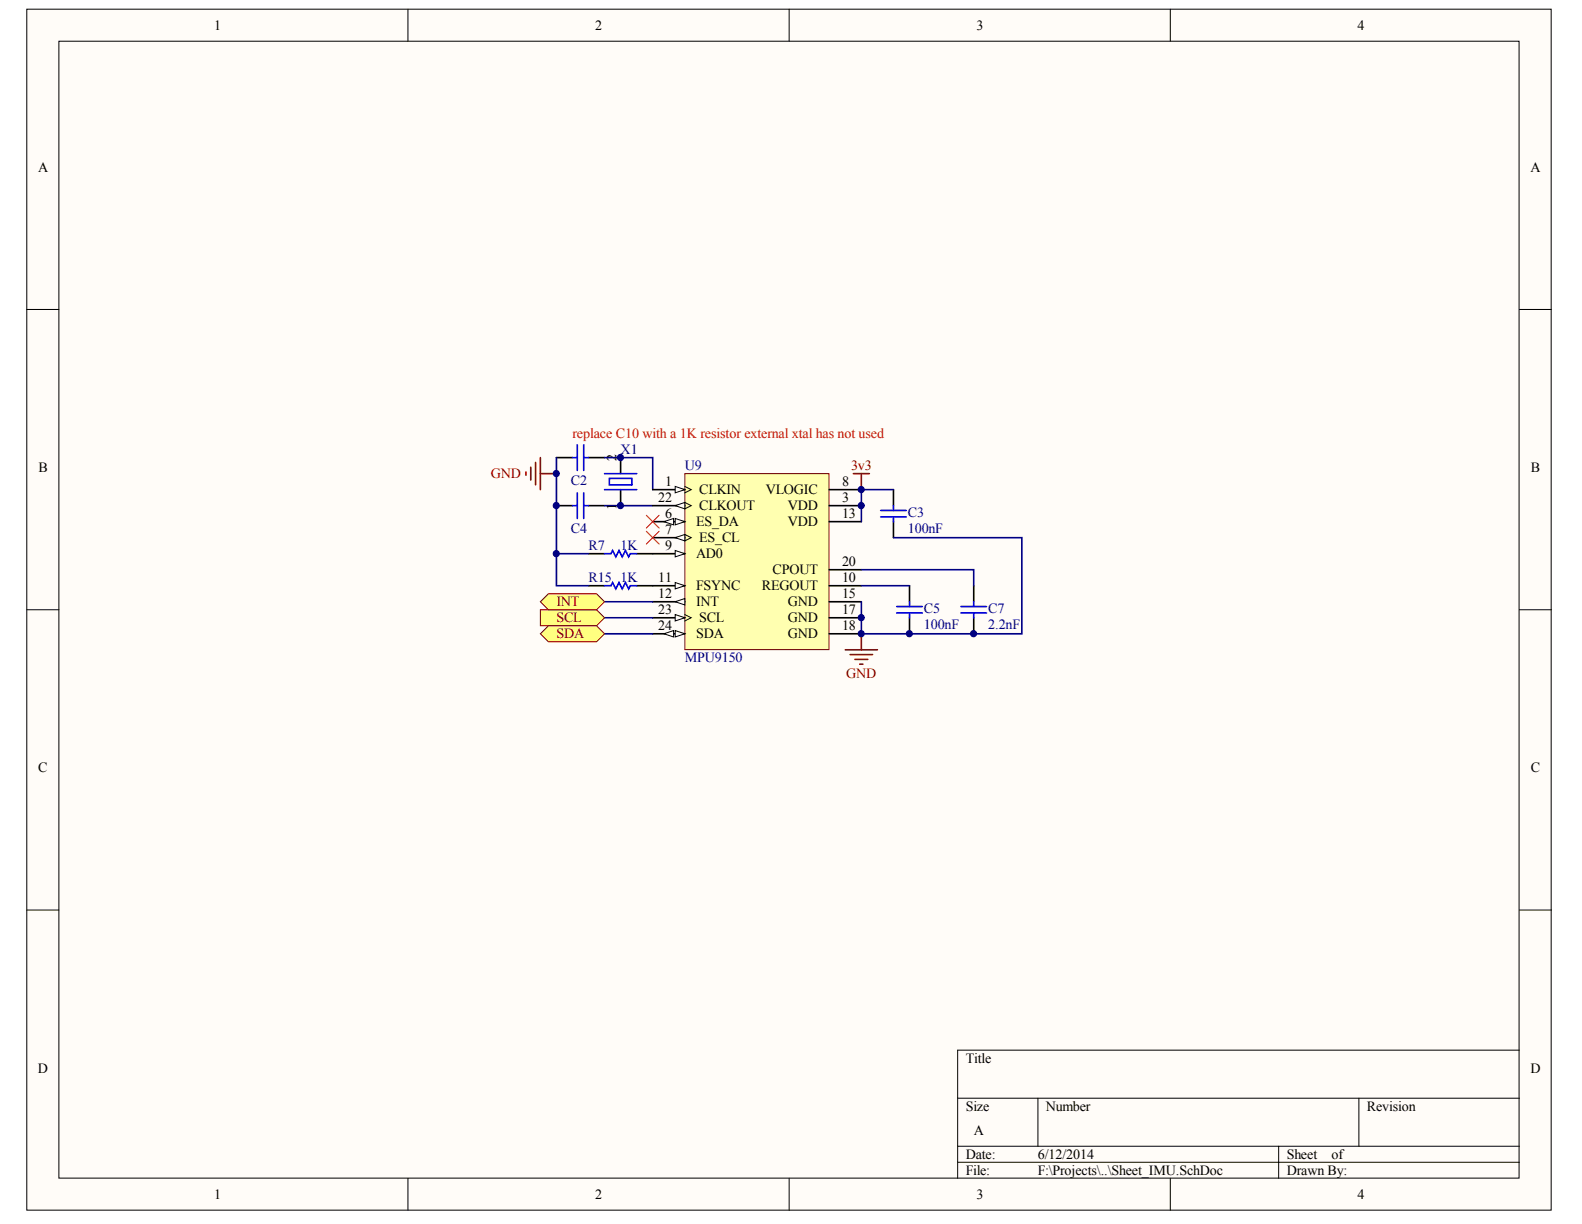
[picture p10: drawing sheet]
<svg xmlns="http://www.w3.org/2000/svg" width="279mm" height="216mm" viewBox="0 0 279 216" stroke-linecap="round" stroke-linejoin="round" font-family="sans-serif">
<g fill="#fffcf8" stroke="#000" stroke-width=".18">
<path d="M4.7 1.6h268.9v211.9h-268.9z"/>
<path d="M10.4 7.3h257.5v200.5h-257.5z"/>
</g>
<g fill="none" stroke="#000" stroke-width=".18">
<path d="M72 1.6v5.7M139.2 1.6v5.7M206.4 1.6v5.7M4.7 54.6h5.7M268 54.6h5.7M4.7 107.6h5.7M268 107.6h5.7M4.7 160.5h5.7M268 160.5h5.7M168.9 193.7h99.1M183.1 193.7v8.5M239.7 193.7v8.5"/>
<path d="M268 185.2h-99.1v22.6M72 207.8v5.7M139.2 207.8v5.7M168.9 202.2h99.1M168.9 205h99.1M206.4 207.8v5.7M225.5 202.2v5.6"/>
</g>
<path d="M98.1 80.7h2.9M98.1 89.2h2.9M103.8 80.7h2.8M103.8 89.2h2.8M109.5 80.7v2.8M109.5 86.4v2.8" fill="none" stroke="#000" stroke-width=".28"/>
<path d="M101.8 78.5v4.5M103 78.5v4.5M101 80.7h.8M101 89.2h.8M101.8 86.9v4.6M103 86.9v4.6M103 80.7h.8M103 89.2h.8M106.6 83.5h5.7M106.6 86.4h5.7M107.5 84.4h4v1.1h-4z" fill="none" stroke="#00f" stroke-width=".28"/>
<path d="M92.8 83.3v.5M93.6 82.4v2.3M94.5 81.6v3.9M95.3 80.7v5.7M95.3 83.5h2.8" fill="none" stroke="#800000" stroke-width=".28"/>
<path d="M106.6 80.7h8.5v5.7M106.6 89.2h8.5" fill="none" stroke="#000080" stroke-width=".28"/>
<path d="M120.8 83.5h25.4v31.1h-25.4z" fill="#ffffb0" stroke="#800000" stroke-width=".18"/>
<path d="M115.1 86.4h5.7" fill="none" stroke="#000" stroke-width=".28"/>
<path d="M120.8 85.8l1.1 .6-1.1 .5" fill="none" stroke="#000" stroke-width=".18"/>
<path d="M119.1 85.8l1.7 .6-1.7 .5z" fill="#fffcf8" stroke="#000" stroke-width=".18"/>
<path d="M115.1 92h5.7M146.3 89.2h5.6" fill="none" stroke="#000" stroke-width=".28"/>
<g fill="#fffcf8" stroke="#000" stroke-width=".18">
<path d="M119.1 91.5l1.7 .5-1.7 .6z"/>
<path d="M117.1 92l1.7-.5v1.1z"/>
</g>
<path d="M115.1 94.8h5.7" fill="none" stroke="#000" stroke-width=".28"/>
<path d="M120.8 94.3l1.1 .5-1.1 .6" fill="none" stroke="#000" stroke-width=".18"/>
<path d="M119.1 94.8l1.7-.5v1.1z" fill="#fffcf8" stroke="#000" stroke-width=".18"/>
<path d="M115.1 97.7h5.7M146.3 86.4h5.6" fill="none" stroke="#000" stroke-width=".28"/>
<path d="M119.1 97.1l1.7 .6-1.7 .5z" fill="#fffcf8" stroke="#000" stroke-width=".18"/>
<path d="M115.1 103.3h5.7M146.3 103.3h5.6" fill="none" stroke="#000" stroke-width=".28"/>
<path d="M119.1 102.8l1.7 .5-1.7 .6z" fill="#fffcf8" stroke="#000" stroke-width=".18"/>
<path d="M115.1 106.1h5.7" fill="none" stroke="#000" stroke-width=".28"/>
<path d="M119.1 106.1l1.7-.5v1.1z" fill="#fffcf8" stroke="#000" stroke-width=".18"/>
<path d="M146.3 92h5.6M115.1 109h5.7M146.3 106.1h5.6M146.3 109h5.6M146.3 111.8h5.6M146.3 100.5h5.6" fill="none" stroke="#000" stroke-width=".28"/>
<path d="M120.8 108.4l1.1 .6-1.1 .5" fill="none" stroke="#000" stroke-width=".18"/>
<path d="M119.1 108.4l1.7 .6-1.7 .5z" fill="#fffcf8" stroke="#000" stroke-width=".18"/>
<path d="M115.1 111.8h5.7" fill="none" stroke="#000" stroke-width=".28"/>
<g fill="#fffcf8" stroke="#000" stroke-width=".18">
<path d="M119.1 111.2l1.7 .6-1.7 .6z"/>
<path d="M117.1 111.8l1.7-.6v1.2z"/>
</g>
<path d="M115.1 89.2h5.7" fill="none" stroke="#000" stroke-width=".28"/>
<path d="M120.8 88.6l1.1 .6-1.1 .6" fill="none" stroke="#000" stroke-width=".18"/>
<path d="M119.1 89.2l1.7-.6v1.2z" fill="#fffcf8" stroke="#000" stroke-width=".18"/>
<path d="M150.5 83.5h2.9M151.9 83.5v2.9M149.1 114.6h5.7M150 115.5h3.9M150.8 116.3h2.3M151.7 117.2h.5M151.9 111.8v2.8" fill="none" stroke="#800000" stroke-width=".28"/>
<path d="M103.8 97.7h2.8M112.3 97.7h2.8M157.6 86.4v2.8M157.6 92v2.8M103.8 103.3h2.8M112.3 103.3h2.8M160.4 103.3v2.8M160.4 109v2.8M171.8 103.3v2.8M171.8 109v2.8" fill="none" stroke="#000" stroke-width=".28"/>
<g fill="none" stroke="#00f" stroke-width=".28">
<path d="M106.6 97.7h1.2l.3-.6 .5 1.1 .6-1.1 .6 1.1 .5-1.1 .6 1.1 .3-.5h1.1M155.3 90h4.6M155.3 91.2h4.6M157.6 89.2v.8M157.6 91.2v.8M106.6 103.3h1.2l.3-.5 .5 1.1 .6-1.1 .6 1.1 .5-1.1 .6 1.1 .3-.6h1.1M158.2 107h4.5M158.2 108.1h4.5M160.4 106.1v.9M160.4 108.1v.9M169.5 107h4.5M169.5 108.1h4.5"/>
<path d="M171.8 106.1v.9M171.8 108.1v.9"/>
</g>
<path d="M98.1 80.7v17h5.7M98.1 97.7v5.6h5.7M157.6 86.4h-5.7v5.6M157.6 94.8h22.6v17h-28.3v-5.7M106.6 109h8.5M106.6 111.8h8.5M106.6 106.1h8.5M151.9 100.5h19.9v2.8M151.9 103.3h8.5" fill="none" stroke="#000080" stroke-width=".28"/>
<path d="M114 90.9l2.3 2.2M114 93.7l2.3 2.3M116.3 90.9l-2.3 2.2M116.3 93.7l-2.3 2.3" fill="none" stroke="#f00" stroke-width=".18"/>
<g fill="#ffff80" stroke="#800000" stroke-width=".18">
<path d="M95.3 107.6h9.9l1.4 1.4-1.4 1.4h-9.9z" fill-rule="evenodd"/>
<path d="M95.3 111.8l1.4-1.4h8.5l1.4 1.4-1.4 1.4h-8.5z" fill-rule="evenodd"/>
<path d="M95.3 106.1l1.4-1.4h8.5l1.4 1.4-1.4 1.5h-8.5z" fill-rule="evenodd"/>
</g>
<g fill="#000080" stroke="#000080" stroke-width=".18">
<circle cx="98.1" cy="97.7" r=".54"/>
<circle cx="98.1" cy="89.2" r=".54"/>
<circle cx="98.1" cy="83.5" r=".54"/>
<circle cx="109.4" cy="89.2" r=".54"/>
<circle cx="109.4" cy="80.7" r=".54"/>
<circle cx="151.9" cy="111.8" r=".54"/>
<circle cx="151.9" cy="109" r=".54"/>
<circle cx="151.9" cy="89.2" r=".54"/>
<circle cx="151.9" cy="86.4" r=".54"/>
<circle cx="160.4" cy="111.8" r=".54"/>
<circle cx="171.7" cy="111.8" r=".54"/>
</g>
<g font-size="2.5">
<text x="37.8" y="5.2">1</text>
<text x="105" y="5.2">2</text>
<text x="172.2" y="5.2">3</text>
<text x="239.5" y="5.2">4</text>
<text x="6.7" y="30.3">A</text>
<text x="270" y="30.3">A</text>
<text x="6.8" y="83.3">B</text>
<text x="108.7" y="81.3" transform="rotate(-90 108.7 81.3)">2</text>
<text x="270" y="83.3">B</text>
<text x="108.7" y="89.9" transform="rotate(-90 108.7 89.9)">1</text>
<text x="116.1" y="88.6">22</text>
<text x="117.3" y="85.8">1</text>
<text x="123.3" y="87.2">CLKIN</text>
<text x="123.3" y="90">CLKOUT</text>
<text x="135.1" y="87.2">VLOGIC</text>
<text x="139" y="90">VDD</text>
<text x="148.5" y="88.6">3</text>
<text x="148.5" y="85.8">8</text>
<text x="117.3" y="91.4">6</text>
<text x="117.3" y="94.2">7</text>
<text x="122.8" y="92.8">ES_DA</text>
<text x="123.3" y="95.6">ES_CL</text>
<text x="139" y="92.8">VDD</text>
<text x="148.5" y="91.4">13</text>
<text x="117.3" y="97.1">9</text>
<text x="122.8" y="98.5">AD0</text>
<text x="136.3" y="101.3">CPOUT</text>
<text x="148.5" y="99.9">20</text>
<text x="116.1" y="102.7">11</text>
<text x="116.1" y="105.5">12</text>
<text x="122.8" y="104.1">FSYNC</text>
<text x="122.8" y="106.9">INT</text>
<text x="134.4" y="104.1">REGOUT</text>
<text x="139" y="106.9">GND</text>
<text x="148.5" y="102.7">10</text>
<text x="148.5" y="105.5">15</text>
<text x="116.1" y="108.4">23</text>
<text x="116.1" y="111.2">24</text>
<text x="122.8" y="112.6">SDA</text>
<text x="123.3" y="109.8">SCL</text>
<text x="139" y="109.8">GND</text>
<text x="139" y="112.6">GND</text>
<text x="148.5" y="108.4">17</text>
<text x="148.5" y="111.2">18</text>
<text x="6.7" y="136.2">C</text>
<text x="270" y="136.2">C</text>
<text x="6.7" y="189.2">D</text>
<text x="170.3" y="187.5">Title</text>
<text x="270" y="189.2">D</text>
<text x="170.3" y="195.9">Size</text>
<text x="184.5" y="195.9">Number</text>
<text x="241.1" y="195.9">Revision</text>
<text x="171.8" y="200.2">A</text>
<text x="170.3" y="204.4">Date:</text>
<text x="170.3" y="207.2">File:</text>
<text x="183.1" y="204.4">6/12/2014</text>
<text x="183.1" y="207.2">F:\Projects\..\Sheet_IMU.SchDoc</text>
<text x="227" y="204.4">Sheet</text>
<text x="227" y="207.2">Drawn By:</text>
<text x="234.9" y="204.4">of</text>
<text x="37.8" y="211.5">1</text>
<text x="105" y="211.5">2</text>
<text x="172.2" y="211.5">3</text>
<text x="239.5" y="211.5">4</text>
</g>
<text font-size="2.5" fill="#f00" x="101" y="77.3">replace C10 with a 1K resistor external xtal has not used</text>
<g font-size="2.5" fill="#000080">
<text x="109.5" y="80.1">X1</text>
<text x="120.8" y="82.9">U9</text>
<text x="100.7" y="85.5">C2</text>
<text x="100.7" y="93.9">C4</text>
<text x="160.1" y="93.9">100nF</text>
<text x="160.1" y="91.1">C3</text>
<text x="103.8" y="97.1">R7</text>
<text x="109.5" y="97.1">1K</text>
<text x="103.8" y="102.7">R15</text>
<text x="109.5" y="102.7">1K</text>
<text x="163" y="110.9">100nF</text>
<text x="163" y="108.1">C5</text>
<text x="174.3" y="110.9">2.2nF</text>
<text x="174.3" y="108.1">C7</text>
<text x="120.8" y="116.8">MPU9150</text>
</g>
<g font-size="2.5" fill="#800000">
<text x="150.1" y="82.9">3v3</text>
<text x="86.6" y="84.3">GND</text>
<text x="98.1" y="106.9">INT</text>
<text x="98.1" y="109.8">SCL</text>
<text x="98.1" y="112.6">SDA</text>
<text x="149.3" y="119.7">GND</text>
</g>
</svg>
